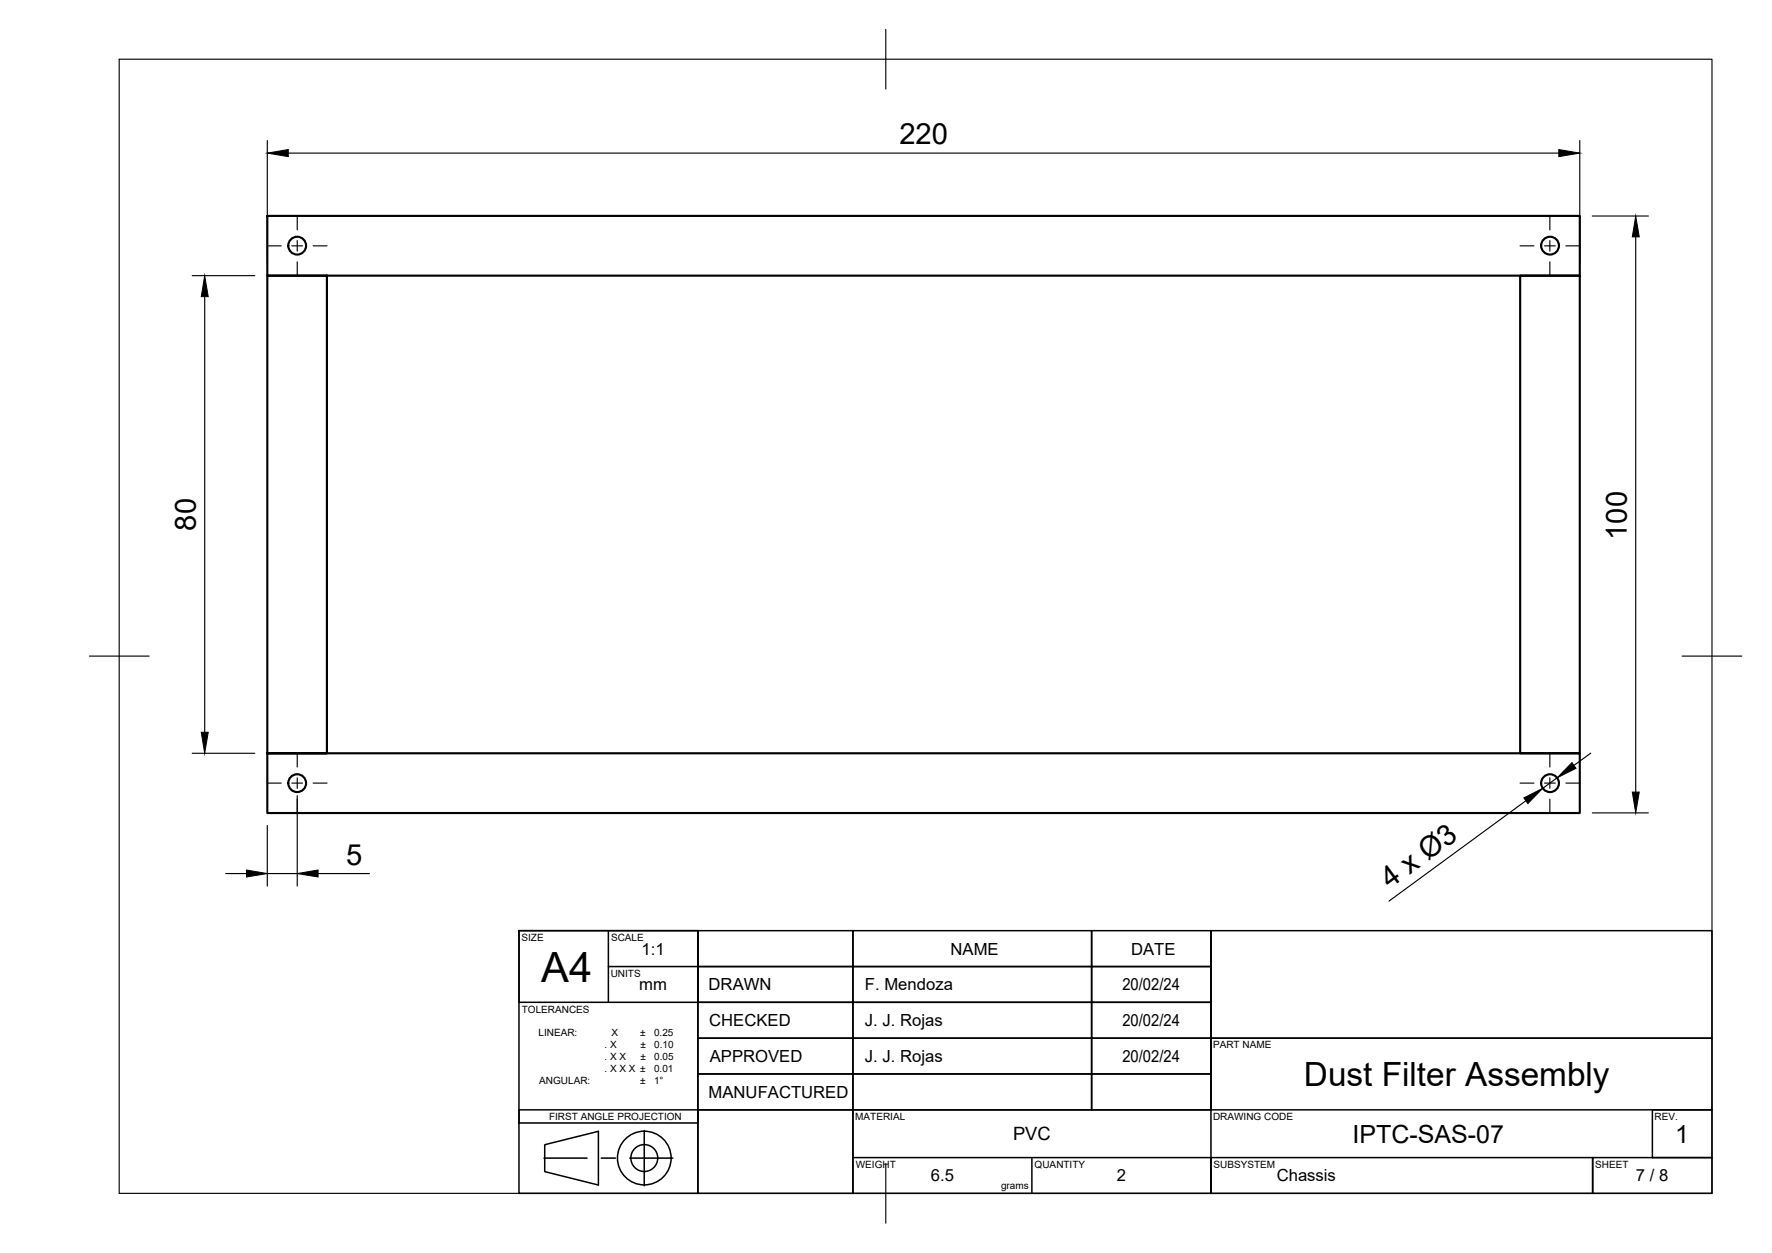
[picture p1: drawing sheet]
<svg xmlns="http://www.w3.org/2000/svg" width="297mm" height="210mm" viewBox="0 0 297 210" stroke-linecap="round" stroke-linejoin="round" font-family="sans-serif">
<!-- layer: Visible -->
<g fill="none" stroke="#000" stroke-width=".36">
<path d="M44.8 36.2h220v10h-220zM44.8 46.2v80h220v10h-220v-10h10v-80zM254.8 46.2h10v80h-10z"/>
<circle cx="49.8" cy="41.2" r="1.49"/>
<circle cx="259.8" cy="41.2" r="1.49"/>
<circle cx="49.8" cy="131.2" r="1.49"/>
<circle cx="259.8" cy="131.2" r="1.49"/>
</g>
<!-- layer: BORDER -->
<path d="M20 9.9h267v190h-267zM148.5 4.9v10M15 109.9h10M282 109.9h10M148.5 194.9v10" fill="none" stroke="#000" stroke-width=".19"/>
<!-- layer: FD_Dimensions -->
<g fill="none" stroke="#000" stroke-width=".19">
<path d="M44.8 23.6v20.5M48.3 25.6h213M264.8 23.6v20.5M266.9 36.2h9.4M274.2 39.7v93M32.2 46.2h10.5M34.3 49.7v73M32.2 126.2h10.5M44.8 138.3v10.1M49.8 133.3v15.1M255.8 134.1l-23 16.9M261 130.3l-2.4 1.8"/>
<path d="M266.7 126.2l-2.9 2M266.9 136.2h9.4M37.8 146.3h3.5M44.8 146.3h5M53.3 146.3h8.6"/>
</g>
<path d="M44.8 25.6l3.5-.5v1.1zM261.3 25.1l3.5 .5-3.5 .6zM274.2 36.2l.6 3.5h-1.2zM34.3 46.2l.6 3.5h-1.2zM33.7 122.7h1.2l-.6 3.5zM255.4 133.7l3.2-1.6-2.5 2.5zM263.5 127.8l.7 .9-3.2 1.6zM273.6 132.7h1.2l-.6 3.5zM41.3 145.7l3.5 .6-3.5 .6zM49.8 146.3l3.5-.6v1.2z" fill="#000" stroke="#000" stroke-width=".17"/>
<!-- layer: Smart Centers -->
<g fill="none" stroke="#000" stroke-width=".19">
<path d="M49.8 36.2v2.3M259.8 36.2v2.3M44.8 41.2h2.3M48.9 41.2h1.8M49.8 40.3v1.8M49.8 43.9v2.3M52.5 41.2h2.3M254.8 41.2h2.3M258.9 41.2h1.8M259.8 40.3v1.8M259.8 43.9v2.3M262.5 41.2h2.3"/>
<path d="M44.8 131.2h2.3M48.9 131.2h1.8M49.8 126.2v2.3M49.8 130.3v1.8M49.8 133.9v2.3M52.5 131.2h2.3M254.8 131.2h2.3M258.9 131.2h1.8M259.8 126.2v2.3M259.8 130.3v1.8M259.8 133.9v2.3M262.5 131.2h2.3"/>
</g>
<!-- layer: TitleBlocks -->
<g fill="none" stroke="#000" stroke-width=".25">
<path d="M87 155.9h30v44h-30zM87 155.9h30v12h-30zM102 155.9v12M117 155.9h26v6h-26zM143 155.9h40v6h20v6h-20v-6h-40zM183 155.9h20v6h-20zM203 155.9h84v18h-84zM203 155.9v30M102 161.9h15M117 179.9h26v6h-26zM117 173.9h26v6h-26zM117 167.9h26v6h-26z"/>
<path d="M117 161.9h26v6h-26zM143 161.9h40v6h20v6h-20v-6h-40zM143 167.9h40v6h20v6h-20v-6h-40zM143 173.9h40v6h-40zM143 179.9h40v6h-40zM183 179.9h20v6h-20zM203 173.9h84v12h-84zM87 185.9h30v2.2h-30zM91.2 194h7.2M91.3 191.8l9-2.3v9l-9-2.2zM100.8 194h2.4M105.6 194h7.2"/>
<path d="M108 189.4v9.2M117 185.9h26v14h-26zM143 185.9h60v14h-60zM143 193.9h60M173 193.9v6M203 193.9h64v6h-64zM267 193.9h20v6h-20zM277 185.9h10v8h-10z"/>
<circle cx="108" cy="194" r="4.5"/>
<circle cx="108" cy="194" r="2.25"/>
</g>
<path d="M221.1 156.5h17.1v17h-17.1zM251.9 156.6h13.6v16.8h-13.6z" fill="none" stroke="#fff" stroke-width=".25"/>
<text font-size="7" x="90.7" y="164.5">A4</text>
<text font-size="5.6" x="218.6" y="181.9">Dust Filter Assembly</text>
<g font-size="4.9">
<text x="150.8" y="24.2">220</text>
<text x="32.9" y="88.9" transform="rotate(-90 32.9 88.9)">80</text>
<text x="272.7" y="90.4" transform="rotate(-90 272.7 90.4)">100</text>
<text x="58" y="144.9">5</text>
<text x="233" y="148.9" transform="rotate(-36 233 148.9)">4 x Ø3</text>
</g>
<g font-size="4.2">
<text x="226.7" y="191.4">IPTC-SAS-07</text>
<text x="280.8" y="191.4">1</text>
</g>
<text font-size="3.1" x="169.8" y="191">PVC</text>
<g font-size="2.8">
<text x="107.5" y="159.9">1:1</text>
<text x="159.3" y="159.9">NAME</text>
<text x="189.6" y="159.9">DATE</text>
<text x="107.2" y="165.9">mm</text>
<text x="118.8" y="165.9">DRAWN</text>
<text x="145" y="165.9">F. Mendoza</text>
<text x="188.2" y="165.9">20/02/24</text>
<text x="118.9" y="172">CHECKED</text>
<text x="145" y="171.9">J. J. Rojas</text>
<text x="188.2" y="171.9">20/02/24</text>
<text x="119" y="178">APPROVED</text>
<text x="145" y="177.9">J. J. Rojas</text>
<text x="188.2" y="177.9">20/02/24</text>
<text x="118.8" y="184">MANUFACTURED</text>
<text x="156" y="197.9">6.5</text>
<text x="187.2" y="197.9">2</text>
<text x="214" y="197.9">Chassis</text>
<text x="274.2" y="197.9">7 / 8</text>
</g>
<g font-size="1.7">
<text x="87.4" y="157.6">SIZE</text>
<text x="102.4" y="157.6">SCALE</text>
<text x="102.4" y="163.6">UNITS</text>
<text x="87.5" y="169.6">TOLERANCES</text>
<text x="90.3" y="173.6">LINEAR:</text>
<text x="102.5" y="173.6">X</text>
<text x="107.3" y="173.6">±</text>
<text x="109.6" y="173.6">0.25</text>
<text x="101.3" y="175.6">. X</text>
<text x="101.3" y="177.6">. X X</text>
<text x="101.3" y="179.6">. X X X ±</text>
<text x="107.4" y="177.6">±</text>
<text x="107.4" y="175.6">±</text>
<text x="109.6" y="179.6">0.01</text>
<text x="109.7" y="177.6">0.05</text>
<text x="109.7" y="175.6">0.10</text>
<text x="203.3" y="175.6">PART NAME</text>
<text x="90.4" y="181.6">ANGULAR:</text>
<text x="107.3" y="181.6">±</text>
<text x="109.6" y="181.6">1°</text>
<text x="92" y="187.6">FIRST ANGLE PROJECTION</text>
<text x="143.4" y="187.6">MATERIAL</text>
<text x="203.3" y="187.6">DRAWING CODE</text>
<text x="277.3" y="187.6">REV.</text>
<text x="143.5" y="195.6">WEIGHT</text>
<text x="173.4" y="195.6">QUANTITY</text>
<text x="203.4" y="195.6">SUBSYSTEM</text>
<text x="267.4" y="195.6">SHEET</text>
<text x="167.8" y="199.1">grams</text>
</g>
</svg>
